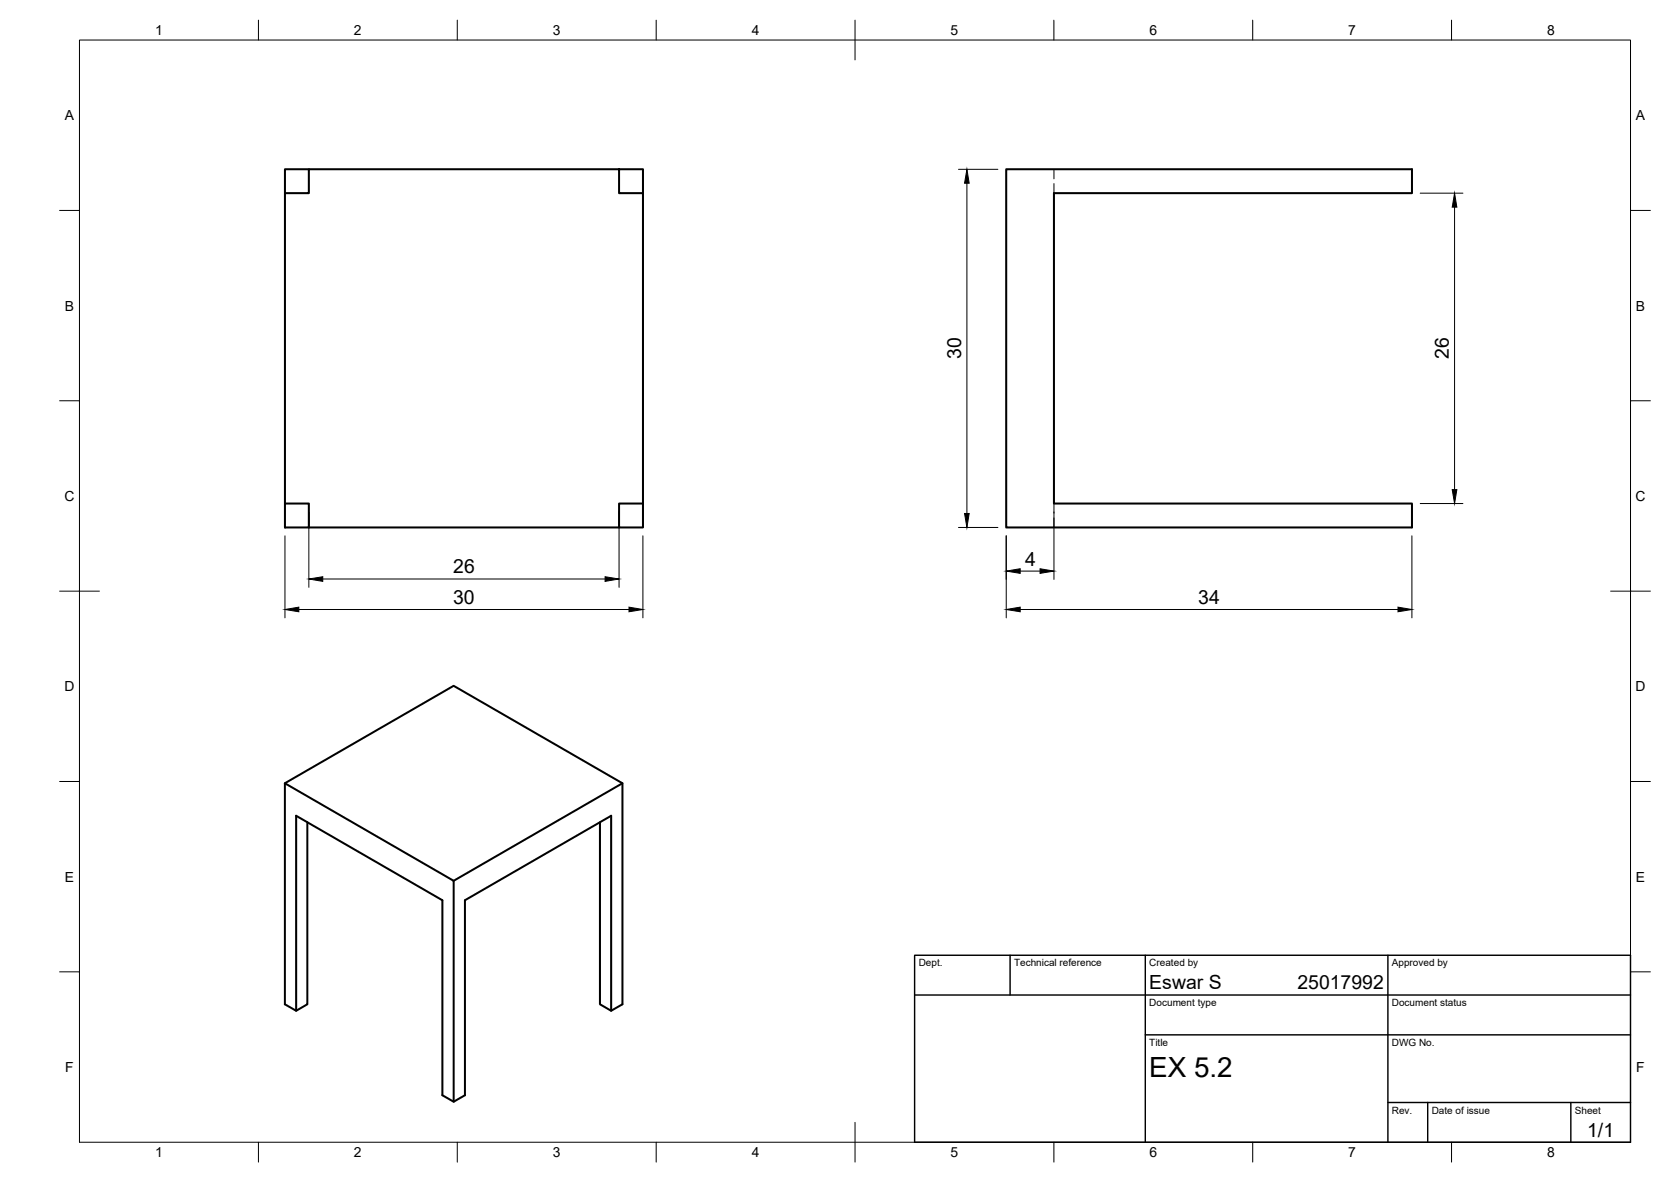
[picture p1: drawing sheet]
<svg xmlns="http://www.w3.org/2000/svg" width="420mm" height="297mm" viewBox="0 0 420 297" stroke-linecap="round" stroke-linejoin="round" font-family="sans-serif">
<!-- layer: Hidden -->
<path d="M265 42.5v2.4M265 46.1v2.4M265 126.5v2.5M265 130.1v2.5" fill="none" stroke="#000" stroke-width=".25"/>
<!-- layer: Visible -->
<g fill="none" stroke="#000" stroke-width=".51">
<path d="M71.6 42.5h6.1v6h-6.1zM71.6 48.5v78M77.7 42.5h78M155.7 42.5h6v6h-6zM161.7 48.5v78M253 42.5h102v6h-90v78h90v6.1h-102zM71.6 126.5h6.1v6.1h-6.1zM77.7 132.6h78M155.7 126.5h6v6.1h-6zM71.6 196.8l42.5-24.5 42.4 24.5v55.6l-2.8 1.6M156.5 196.8l-42.4 24.5M77.3 206.6v45.8l-2.8 1.6v-49l36.7 21.2v49l2.9 1.7 2.8-1.7v-49l36.8-21.2v49l-2.8-1.6v-45.8"/>
<path d="M74.5 254l-2.9-1.6v-55.6l42.5 24.5v55.6"/>
</g>
<!-- layer: BORDER -->
<g fill="none" stroke="#000" stroke-width=".25">
<path d="M20 10.1h390v276.9h-390zM65 5.1v5M115 5.1v5M165 5.1v5M215 5.1v10M265 5.1v5M315 5.1v5M365 5.1v5M15 52.9h5M410 52.9h5M15 100.7h5M410 100.7h5"/>
<path d="M15 148.6h10M405 148.6h10M15 196.4h5M410 196.4h5M15 244.2h5M410 244.2h5M65 287v5M115 287v5M165 287v5M215 282.1v9.9M265 287v5M315 287v5"/>
<path d="M365 287v5"/>
</g>
<!-- layer: TITLEBLOCK -->
<path d="M230 240.1h180v46.9h-180zM230 250h180M254 240.1v9.9M288 240.1v46.9M349 240.1v46.9M288 260.1h122M349 277.1h61M359 277.1v9.9M395 277.1v9.9" fill="none" stroke="#000" stroke-width=".36"/>
<!-- layer: FD_Dimensions -->
<g fill="none" stroke="#000" stroke-width=".25">
<path d="M241 42.6h9.9M243.1 46v83M357.1 48.5h10.7M365.7 52.1v70.9M71.6 134.6v20.7M77.7 128.6v19M155.7 128.6v19M161.6 134.6v20.7M241 132.6h9.9M253 134.6v20.7M265 128.6v17M355 134.6v20.7"/>
<path d="M357.1 126.5h10.7M75.1 153.2h83.1M81.2 145.5h70.9M256.5 153.2h95M256.5 143.5h5"/>
</g>
<path d="M243.1 42.6l.6 3.4h-1.2zM365.7 48.5l.6 3.6h-1.2zM242.5 129h1.2l-.6 3.6zM365.1 123h1.2l-.6 3.5zM71.6 153.2l3.5-.6v1.1zM77.7 145.5l3.5-.6v1.2zM152.1 144.9l3.6 .6-3.6 .6zM158.2 152.6l3.4 .6-3.4 .5zM253 153.2l3.5-.6v1.1zM253 143.5l3.5-.6v1.2zM261.5 142.9l3.5 .6-3.5 .6zM351.5 152.6l3.5 .6-3.5 .5z" fill="#000" stroke="#000" stroke-width=".25"/>
<text font-size="7" x="289" y="270.6">EX 5.2</text>
<g font-size="4.9">
<text x="241.7" y="90.2" transform="rotate(-90 241.7 90.2)">30</text>
<text x="364.3" y="90.2" transform="rotate(-90 364.3 90.2)">26</text>
<text x="257.7" y="142.1">4</text>
<text x="114" y="144">26</text>
<text x="113.9" y="151.7">30</text>
<text x="301.3" y="151.7">34</text>
<text x="289" y="248.5">Eswar S</text>
<text x="326.2" y="248.5">25017992</text>
<text x="399.1" y="285.7">1/1</text>
</g>
<g font-size="3.5">
<text x="39" y="8.8">1</text>
<text x="89" y="8.8">2</text>
<text x="139" y="8.8">3</text>
<text x="189" y="8.8">4</text>
<text x="239" y="8.8">5</text>
<text x="289" y="8.8">6</text>
<text x="339" y="8.8">7</text>
<text x="389" y="8.8">8</text>
<text x="16.3" y="30.2">A</text>
<text x="411.3" y="30.2">A</text>
<text x="16.3" y="78">B</text>
<text x="411.3" y="78">B</text>
<text x="16.2" y="125.9">C</text>
<text x="411.2" y="125.9">C</text>
<text x="16.2" y="173.7">D</text>
<text x="411.2" y="173.7">D</text>
<text x="16.3" y="221.6">E</text>
<text x="411.3" y="221.6">E</text>
<text x="16.4" y="269.4">F</text>
<text x="411.4" y="269.4">F</text>
<text x="39" y="290.8">1</text>
<text x="89" y="290.8">2</text>
<text x="139" y="290.8">3</text>
<text x="189" y="290.8">4</text>
<text x="239" y="290.8">5</text>
<text x="289" y="290.8">6</text>
<text x="339" y="290.8">7</text>
<text x="389" y="290.8">8</text>
</g>
<g font-size="2.5">
<text x="231" y="242.9">Dept.</text>
<text x="255" y="242.9">Technical reference</text>
<text x="289" y="242.9">Created by</text>
<text x="350" y="242.9">Approved by</text>
<text x="289" y="252.8">Document type</text>
<text x="350" y="252.8">Document status</text>
<text x="289" y="262.9">Title</text>
<text x="350" y="262.9">DWG No.</text>
<text x="350" y="279.9">Rev.</text>
<text x="360" y="279.9">Date of issue</text>
<text x="396" y="279.9">Sheet</text>
</g>
</svg>
